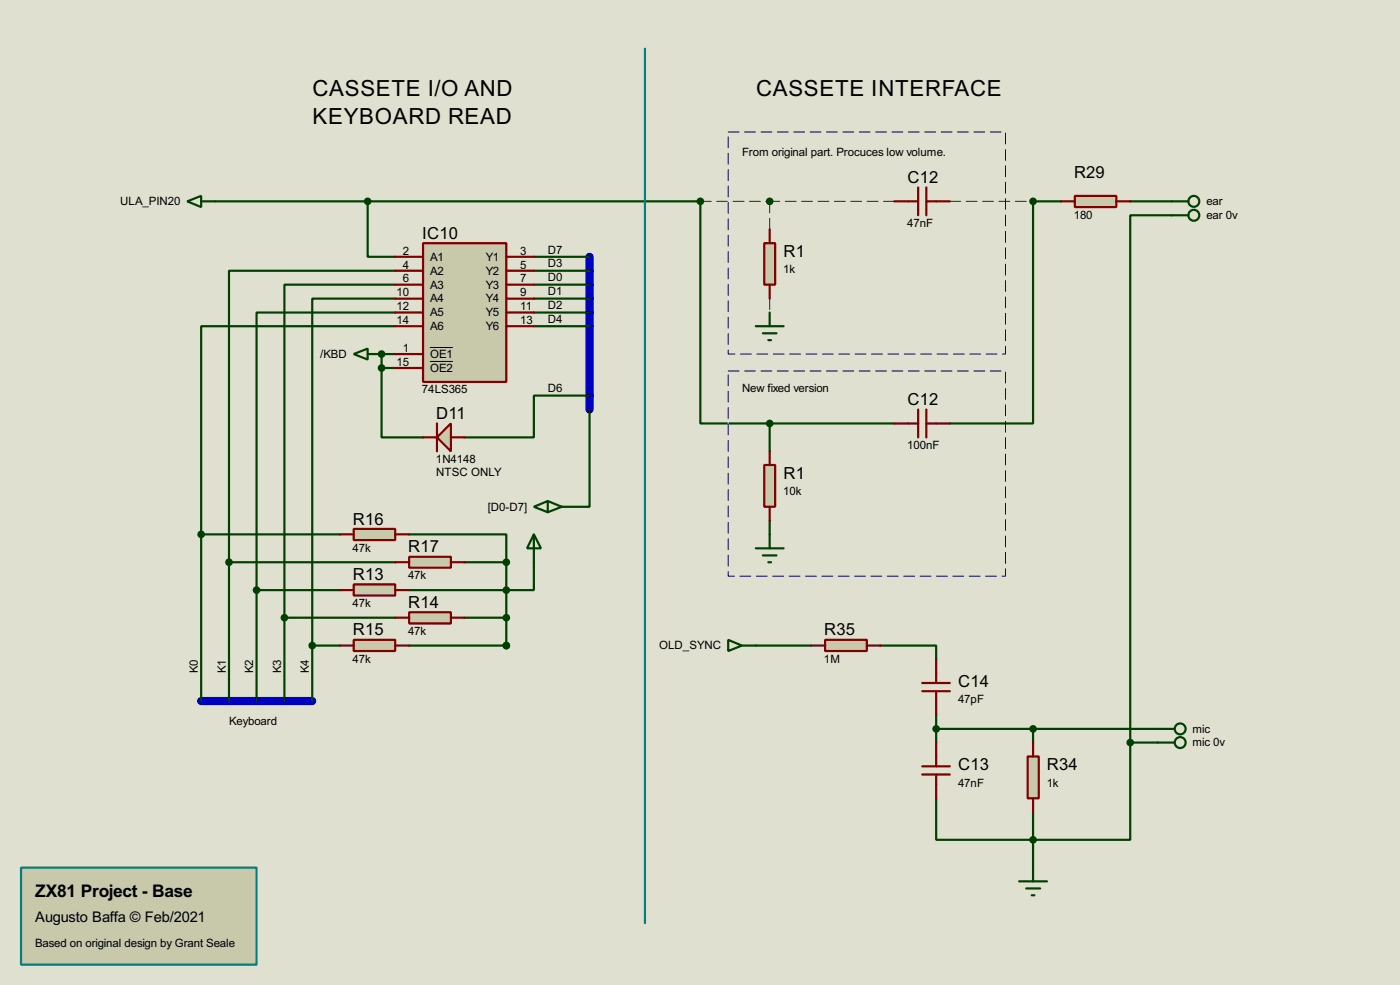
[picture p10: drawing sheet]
<svg xmlns="http://www.w3.org/2000/svg" width="256mm" height="180mm" viewBox="0 0 256 180" stroke-linecap="round" stroke-linejoin="round" font-family="sans-serif">
<path d="M0 0h256.5v180.3h-256.5z" fill="#e0e0d0"/>
<path d="M108 47v28M36.9 128.3h20.3" fill="none" stroke="#0000c0" stroke-width="1.5"/>
<g fill="none" stroke="#004000" stroke-width=".4">
<path d="M39.4 36.9h28v10.1h5M207.1 36.9h7.6M214.7 39.4h-7.6v96.5M72.4 59.7h-35.5v38.1M72.4 54.7h-15.2v63.5M72.4 52.1h-20.3v61M72.4 57.2h-25.4v50.8M72.4 49.6h-30.4v53.3M97.8 47h10.2M97.8 59.7h10.2M97.8 49.6h10.2M97.8 52.1h10.2"/>
<path d="M97.8 54.7h10.2M97.8 57.2h10.2M72.4 67.4h-2.5v12.7h7.6M108 75v17.8h-5.1M108 72.4h-10.2v7.7h-12.7M36.9 97.8h25.4M36.9 97.8v30.5M75 97.8h17.8v5.1M42 102.9h30.4M42 102.9v25.4M47 108h15.3M47 108v20.3"/>
<path d="M52.1 113.1h20.3M52.1 113.1v15.2M57.2 118.2h5.1M57.2 118.2v10.1M85.1 113.1h7.7M85.1 102.9h7.7M92.8 102.9v15.3h-17.8M97.8 102.9v5.1h-22.8M138.5 118.2h10.1M161.3 118.2h10.2v2.5M171.5 130.9v5M171.5 133.4h40.6"/>
<path d="M189.3 133.4v2.5M207.1 135.9v17.8h-35.6v-7.6M207.1 135.9h5M189.3 148.6v10.2"/>
</g>
<path d="M141 54.7v2.5" fill="none" stroke="#e0e0d0" stroke-width=".18"/>
<path d="M141 54.7v2.5" fill="none" stroke="#004000" stroke-width=".18" stroke-dasharray="2 1"/>
<circle cx="92.8" cy="118.2" r=".2" fill="#004000"/>
<path d="M67.4 36.9h60.9v40.6h12.7M194.4 36.9h-5.1v40.6h-15.3M72.4 64.8h-2.5v2.6M141 77.5v5.1M141 77.5h22.9M141 95.3v2.5" fill="none" stroke="#004000" stroke-width=".4"/>
<path d="M128.3 36.9h35.6M141 36.9v5.1M174 36.9h15.3" fill="none" stroke="#e0e0d0" stroke-width=".18"/>
<path d="M128.3 36.9h12.7M163.9 36.9h-22.9M174 36.9h15.3M141 42v-5.1" fill="none" stroke="#004000" stroke-width=".18" stroke-dasharray="2 1"/>
<circle cx="69.9" cy="64.8" r=".2" fill="#004000"/>
<path d="M196.9 35.9h7.6v2h-7.6z" fill="#c8c8aa" stroke="#800000" stroke-width=".4"/>
<path d="M194.4 36.9h2.5M204.5 36.9h2.6" fill="none" stroke="#800000" stroke-width=".4"/>
<path d="M151.2 117.1h7.6v2.1h-7.6z" fill="#c8c8aa" stroke="#800000" stroke-width=".4"/>
<path d="M148.6 118.2h2.6M158.8 118.2h2.5" fill="none" stroke="#800000" stroke-width=".4"/>
<path d="M188.3 138.5h2v7.6h-2z" fill="#c8c8aa" stroke="#800000" stroke-width=".4"/>
<g fill="none" stroke="#800000" stroke-width=".4">
<path d="M163.9 36.9h4.3M168.2 34.3v5.1M169.7 34.3v5.1M169.7 36.9h4.3M169 125h5M169 126.5h5M171.5 120.7v4.3M171.5 126.5v4.4M171.5 135.9v4.4M189.3 135.9v2.6M169 140.3h5M169 141.8h5"/>
<path d="M171.5 141.8v4.3M189.3 146.1v2.5"/>
</g>
<g fill="#004000" stroke="#004000" stroke-width=".4">
<circle cx="171.5" cy="133.4" r=".5"/>
<circle cx="189.2" cy="153.7" r=".5"/>
<circle cx="189.2" cy="133.4" r=".5"/>
<circle cx="207" cy="135.9" r=".5"/>
</g>
<g fill="none" stroke="#004000" stroke-width=".4">
<path d="M214.7 36.9h3M214.7 39.4h3M133.4 117.1l2.5 1.1-2.5 1zM135.9 118.2h2.6M212.1 133.4h3.1M212.1 135.9h3.1M189.3 158.8v2.5M186.7 161.3h5.1M188 162.6h2.6M189 163.9h.5"/>
<circle cx="218.7" cy="36.9" r="1"/>
<circle cx="218.7" cy="39.4" r="1"/>
<circle cx="216.2" cy="133.4" r="1"/>
<circle cx="216.2" cy="135.9" r="1"/>
</g>
<path d="M77.5 44.5h15.3v25.4h-15.3z" fill="#c8c8aa" stroke="#800000" stroke-width=".4"/>
<g fill="none" stroke="#800000" stroke-width=".4">
<path d="M72.4 47h5.1M72.4 49.6h5.1M72.4 52.1h5.1M72.4 54.7h5.1M72.4 57.2h5.1M72.4 59.7h5.1M92.8 47h5M92.8 49.6h5M92.8 52.1h5M92.8 54.7h5M92.8 57.2h5M92.8 59.7h5"/>
<path d="M72.4 64.8h5.1M72.4 67.4h5.1"/>
</g>
<path d="M78.8 63.6h4.2M78.8 66.2h4.2" fill="none" stroke="#000" stroke-width=".18"/>
<path d="M140 44.5h2v7.6h-2z" fill="#c8c8aa" stroke="#800000" stroke-width=".4"/>
<path d="M141 42v2.5M141 52.1v2.6" fill="none" stroke="#800000" stroke-width=".4"/>
<circle cx="67.3" cy="36.9" r=".5" fill="#004000" stroke="#004000" stroke-width=".4"/>
<path d="M138.5 59.7h5.1M141 57.2v2.5M139.8 61h2.5M140.8 62.3h.5M97.8 92.8l2.6-1.1v2.1zM100.4 91.7l2.5 1.1-2.5 1" fill="none" stroke="#004000" stroke-width=".4"/>
<path d="M80.1 80.1l2.5-2.6v5.1z" fill="#c8c8aa" stroke="#800000" stroke-width=".4"/>
<path d="M80.1 77.5v5.1M77.5 80.1h2.6M82.6 80.1h2.5" fill="none" stroke="#800000" stroke-width=".4"/>
<circle cx="69.9" cy="67.4" r=".5" fill="#004000" stroke="#004000" stroke-width=".4"/>
<path d="M64.8 96.8h7.6v2.1h-7.6z" fill="#c8c8aa" stroke="#800000" stroke-width=".4"/>
<path d="M62.3 97.8h2.5M72.4 97.8h2.6" fill="none" stroke="#800000" stroke-width=".4"/>
<path d="M75 101.9h7.6v2h-7.6z" fill="#c8c8aa" stroke="#800000" stroke-width=".4"/>
<path d="M72.4 102.9h2.6M82.6 102.9h2.5" fill="none" stroke="#800000" stroke-width=".4"/>
<path d="M64.8 107h7.6v2h-7.6z" fill="#c8c8aa" stroke="#800000" stroke-width=".4"/>
<path d="M62.3 108h2.5M72.4 108h2.6" fill="none" stroke="#800000" stroke-width=".4"/>
<path d="M75 112.1h7.6v2h-7.6z" fill="#c8c8aa" stroke="#800000" stroke-width=".4"/>
<path d="M72.4 113.1h2.6M82.6 113.1h2.5" fill="none" stroke="#800000" stroke-width=".4"/>
<path d="M64.8 117.1h7.6v2.1h-7.6z" fill="#c8c8aa" stroke="#800000" stroke-width=".4"/>
<path d="M62.3 118.2h2.5M72.4 118.2h2.6" fill="none" stroke="#800000" stroke-width=".4"/>
<g fill="#004000" stroke="#004000" stroke-width=".4">
<circle cx="92.7" cy="118.2" r=".5"/>
<circle cx="92.7" cy="113.1" r=".5"/>
<circle cx="92.7" cy="108" r=".5"/>
<circle cx="92.7" cy="102.9" r=".5"/>
<circle cx="36.8" cy="97.8" r=".5"/>
<circle cx="57.2" cy="118.2" r=".5"/>
<circle cx="52.1" cy="113.1" r=".5"/>
<circle cx="47" cy="108" r=".5"/>
<circle cx="41.9" cy="102.9" r=".5"/>
</g>
<path d="M118.2 8.9v160.1" fill="none" stroke="#008080" stroke-width=".4"/>
<path d="M34.3 36.9l2.6-1v2zM36.9 36.9h2.5" fill="none" stroke="#004000" stroke-width=".4"/>
<path d="M3.9 158.8h43.1v17.8h-43.1z" fill-rule="evenodd" fill="#c8c8aa" stroke="#008080" stroke-width=".4"/>
<path d="M97.8 97.8l1.3 2.6h-2.5zM97.8 97.8v5.1" fill="none" stroke="#004000" stroke-width=".4"/>
<g fill="#004000" stroke="#004000" stroke-width=".4">
<circle cx="92.7" cy="118.2" r=".5"/>
<circle cx="128.3" cy="36.9" r=".5"/>
<circle cx="189.2" cy="36.9" r=".5"/>
<circle cx="141" cy="36.9" r=".5"/>
</g>
<path d="M163.9 77.5h4.3M168.2 75v5.1M169.7 75v5.1M169.7 77.5h4.3" fill="none" stroke="#800000" stroke-width=".4"/>
<path d="M133.4 24.2h50.8v40.6h-50.8zM133.4 67.9h50.8v37.6h-50.8z" fill="none" stroke="#e0e0d0" stroke-width=".18"/>
<path d="M133.4 24.2h50.8v40.6h-50.8zM133.4 67.9h50.8v37.6h-50.8z" fill="none" stroke="#000080" stroke-width=".18" stroke-dasharray="2 1"/>
<path d="M140 85.1h2v7.7h-2z" fill="#c8c8aa" stroke="#800000" stroke-width=".4"/>
<path d="M141 82.6v2.5M141 92.8v2.5" fill="none" stroke="#800000" stroke-width=".4"/>
<path d="M64.8 64.8l2.6-1v2zM67.4 64.8h2.5M141 97.8v2.6M138.5 100.4h5.1M139.8 101.7h2.5M140.8 102.9h.5" fill="none" stroke="#004000" stroke-width=".4"/>
<g fill="#004000" stroke="#004000" stroke-width=".4">
<circle cx="141" cy="77.5" r=".5"/>
<circle cx="69.9" cy="64.8" r=".5"/>
</g>
<g font-size="4.6">
<text x="57.3" y="17.6">CASSETE I/O AND</text>
<text x="138.5" y="17.6">CASSETE INTERFACE</text>
<text x="57.3" y="22.8">KEYBOARD READ</text>
</g>
<text font-size="3.6" x="6.5" y="164.2">ZX81 Project - Base</text>
<g font-size="3.4">
<text x="166.3" y="33.5">C12</text>
<text x="196.8" y="32.5">R29</text>
<text x="77.4" y="43.7">IC10</text>
<text x="143.6" y="47.1">R1</text>
<text x="79.9" y="76.7">D11</text>
<text x="166.3" y="74.1">C12</text>
<text x="143.6" y="87.7">R1</text>
<text x="64.7" y="96">R16</text>
<text x="74.8" y="101.1">R17</text>
<text x="64.7" y="106.2">R13</text>
<text x="74.8" y="111.3">R14</text>
<text x="64.7" y="116.3">R15</text>
<text x="151" y="116.3">R35</text>
<text x="175.6" y="125.8">C14</text>
<text x="175.6" y="141">C13</text>
<text x="191.8" y="141">R34</text>
</g>
<text font-size="3" x="6.4" y="168.8">Augusto Baffa © Feb/2021</text>
<g font-size="2.4">
<text x="135.9" y="28.6">From original part. Procuces low volume.</text>
<text x="22" y="37.6">ULA_PIN20</text>
<text x="166.2" y="41.5">47nF</text>
<text x="196.7" y="40">180</text>
<text x="221" y="37.6">ear</text>
<text x="221" y="40.1">ear 0v</text>
<text x="73.8" y="46.6">2</text>
<text x="78.8" y="47.7">A1</text>
<text x="89" y="47.7">Y1</text>
<text x="95.3" y="46.6">3</text>
<text x="100.4" y="46.4">D7</text>
<text x="73.8" y="49.2">4</text>
<text x="73.8" y="51.7">6</text>
<text x="78.8" y="50.3">A2</text>
<text x="78.8" y="52.8">A3</text>
<text x="89" y="50.3">Y2</text>
<text x="89" y="52.8">Y3</text>
<text x="95.3" y="49.2">5</text>
<text x="95.3" y="51.7">7</text>
<text x="100.4" y="49">D3</text>
<text x="100.4" y="51.5">D0</text>
<text x="143.5" y="50">1k</text>
<text x="72.7" y="54.3">10</text>
<text x="72.7" y="56.8">12</text>
<text x="72.7" y="59.3">14</text>
<text x="78.8" y="55.4">A4</text>
<text x="78.8" y="57.9">A5</text>
<text x="89" y="55.4">Y4</text>
<text x="89" y="57.9">Y5</text>
<text x="95.3" y="54.3">9</text>
<text x="95.3" y="56.8">11</text>
<text x="95.3" y="59.3">13</text>
<text x="100.4" y="59.1">D4</text>
<text x="100.4" y="54">D1</text>
<text x="100.4" y="56.6">D2</text>
<text x="58.7" y="65.5">/KBD</text>
<text x="73.8" y="64.4">1</text>
<text x="78.8" y="60.4">A6</text>
<text x="78.8" y="65.5">OE1</text>
<text x="89" y="60.4">Y6</text>
<text x="72.7" y="67">15</text>
<text x="77.3" y="72">74LS365</text>
<text x="78.8" y="68.1">OE2</text>
<text x="100.4" y="71.8">D6</text>
<text x="135.9" y="71.8">New fixed version</text>
<text x="166.2" y="82.2">100nF</text>
<text x="79.9" y="84.7">1N4148</text>
<text x="79.9" y="87.2">NTSC ONLY</text>
<text x="89.4" y="93.5">[D0-D7]</text>
<text x="143.5" y="90.7">10k</text>
<text x="64.6" y="101">47k</text>
<text x="74.8" y="106">47k</text>
<text x="64.6" y="111.1">47k</text>
<text x="74.8" y="116.2">47k</text>
<text x="120.7" y="118.9">OLD_SYNC</text>
<text x="36.2" y="123.2" transform="rotate(-90 36.2 123.2)">K0</text>
<text x="41.4" y="123.2" transform="rotate(-90 41.4 123.2)">K1</text>
<text x="46.4" y="123.2" transform="rotate(-90 46.4 123.2)">K2</text>
<text x="51.5" y="123.2" transform="rotate(-90 51.5 123.2)">K3</text>
<text x="56.6" y="123.2" transform="rotate(-90 56.6 123.2)">K4</text>
<text x="64.6" y="121.3">47k</text>
<text x="151" y="121.3">1M</text>
<text x="175.5" y="128.8">47pF</text>
<text x="42" y="132.8">Keyboard</text>
<text x="218.5" y="134.1">mic</text>
<text x="218.5" y="136.6">mic 0v</text>
<text x="175.5" y="144">47nF</text>
<text x="191.8" y="144">1k</text>
<text x="6.4" y="173.4">Based on original design by Grant Seale</text>
</g>
</svg>
